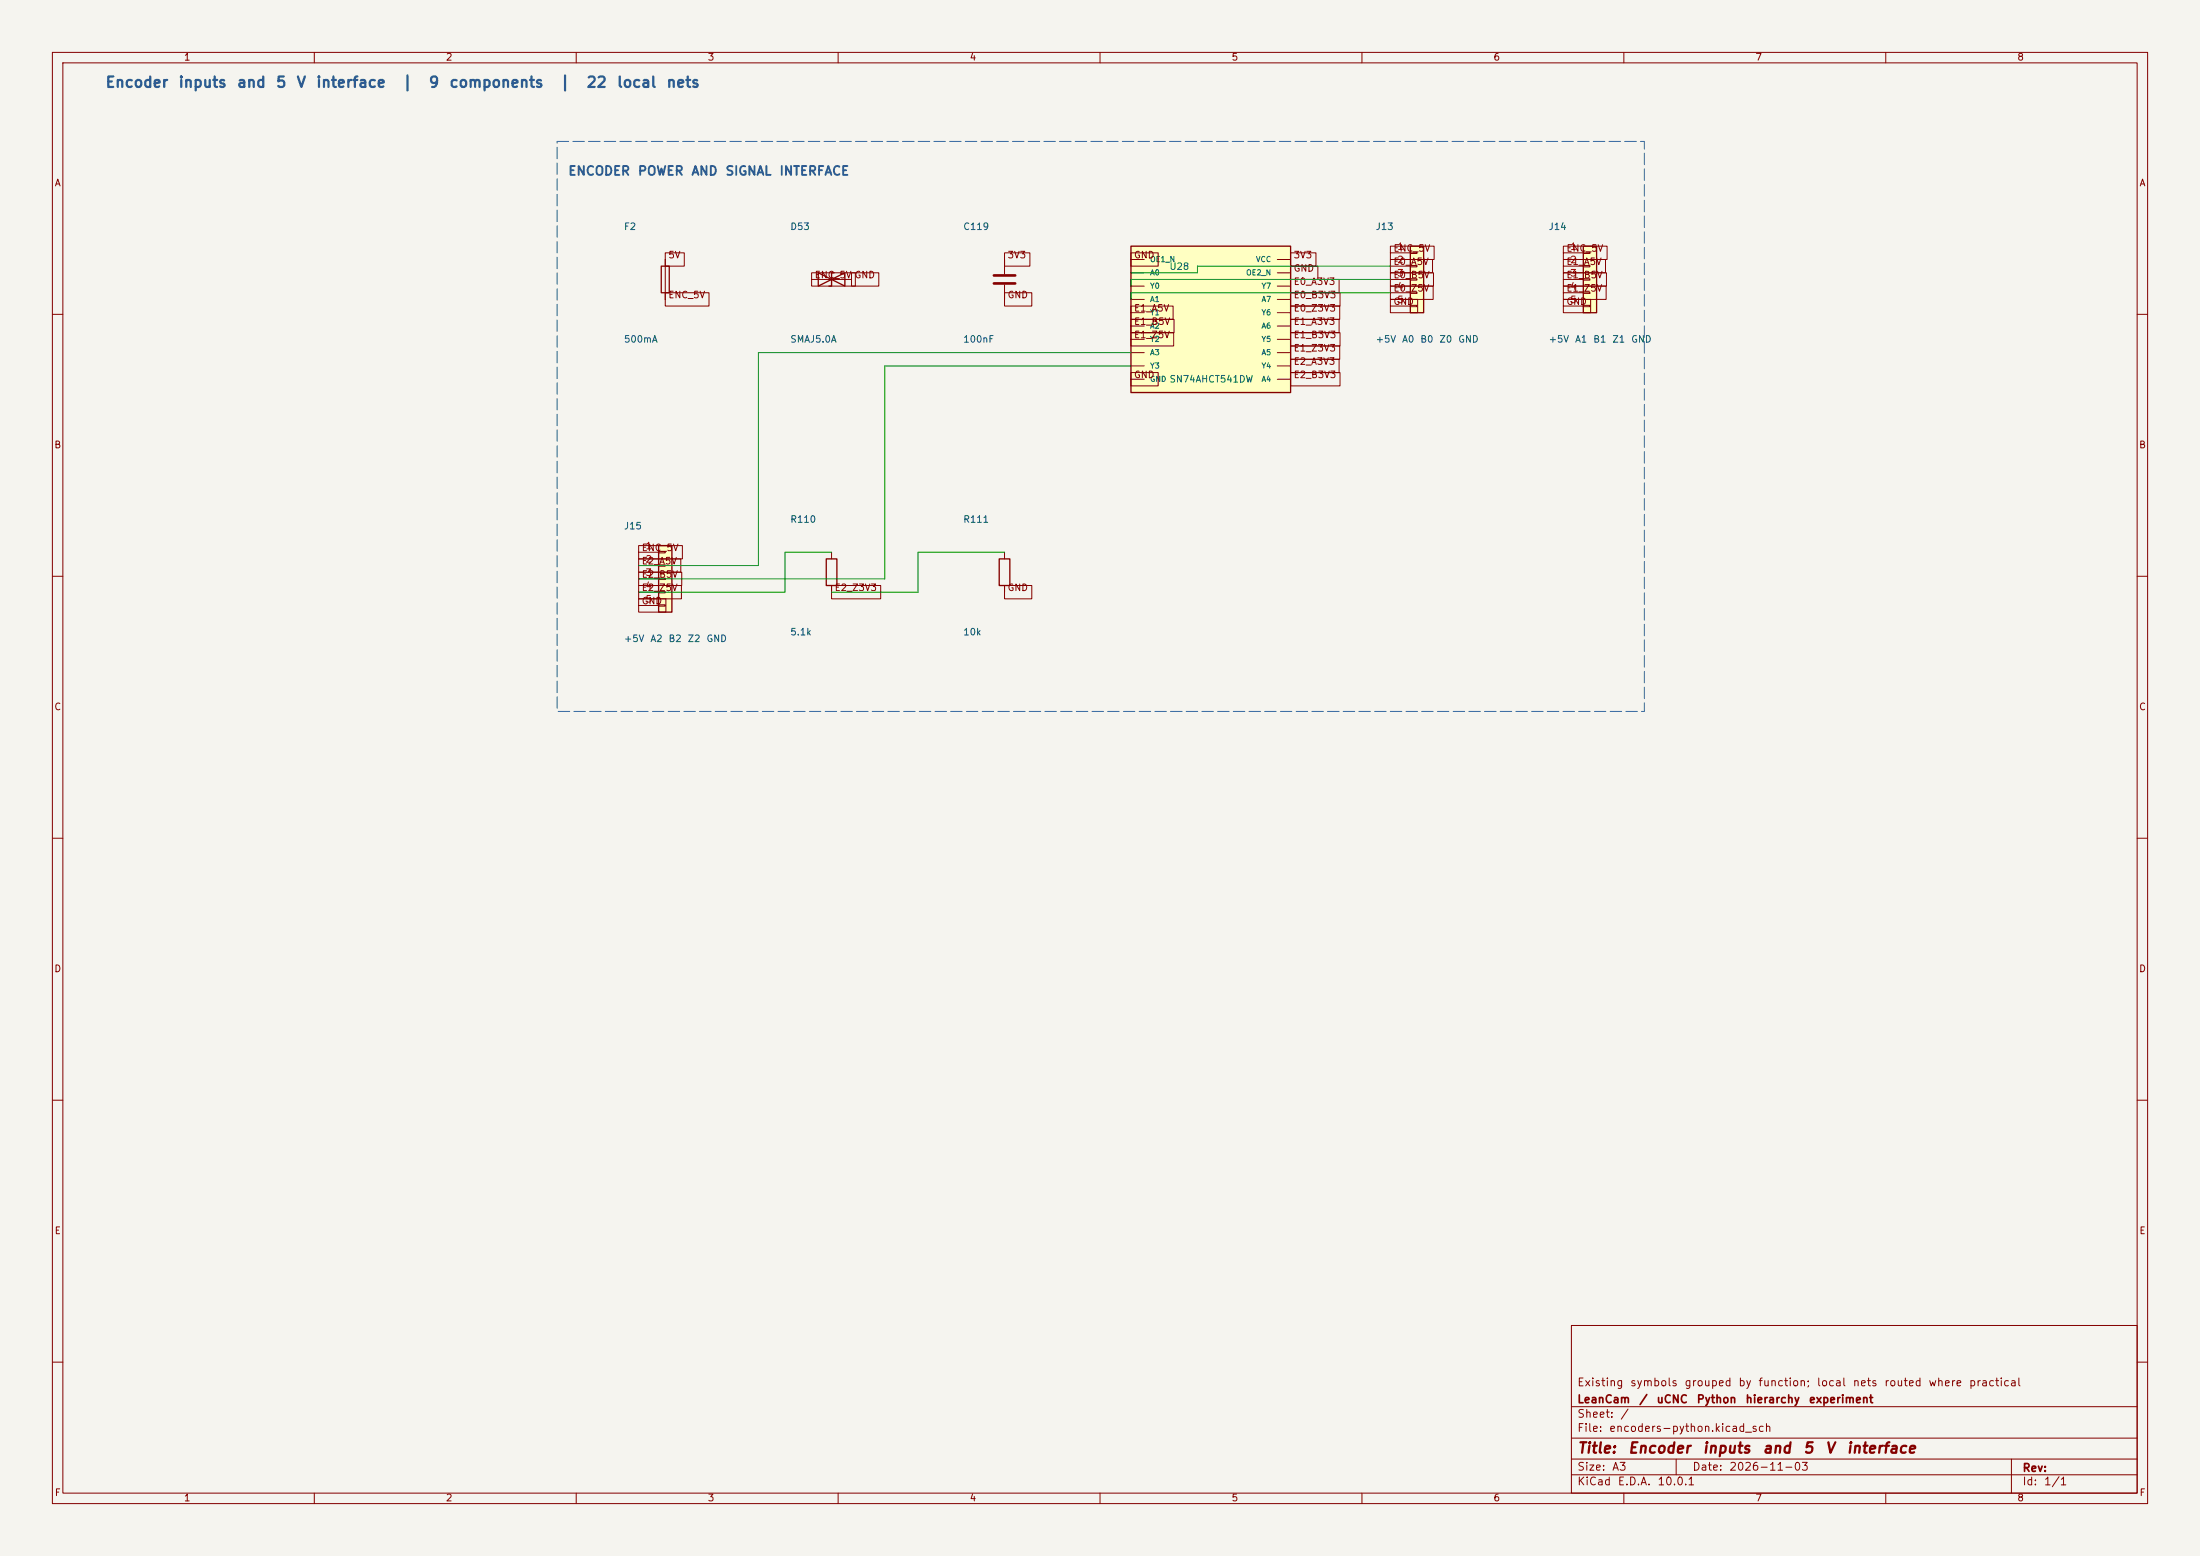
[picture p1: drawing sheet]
(kicad_sch
 (version 20260306)
 (generator "eeschema")
 (generator_version "10.0")
 (paper "A3")
 (title_block
  (title "Encoder inputs and 5 V interface")
  (date "2026-11-03")
  (company "LeanCam / uCNC Python hierarchy experiment")
  (comment 1 "Existing symbols grouped by function; local nets routed where practical"))
(lib_symbols
  (symbol "Connector_Generic:Conn_01x05"
   (pin_names
    (offset 1.016) (hide yes)) (exclude_from_sim no) (in_bom yes) (on_board yes)
   (in_pos_files yes)
   (duplicate_pin_numbers_are_jumpers no)
   (property "Reference" "J" (at 0 7.62 0) (show_name no) (do_not_autoplace no) (effects (font (size 1.27 1.27))))
   (property "Value" "Conn_01x05" (at 0 -7.62 0) (show_name no) (do_not_autoplace no) (effects (font (size 1.27 1.27))))
   (property "Footprint" "" (at 0 0 0) (show_name no) (do_not_autoplace no) (hide yes) (effects (font (size 1.27 1.27))))
   (property "Datasheet" "" (at 0 0 0) (show_name no) (do_not_autoplace no) (hide yes) (effects (font (size 1.27 1.27))))
   (property "Description" "Generic connector, single row, 01x05, script generated (kicad-library-utils/schlib/autogen/connector/)" (at 0 0 0) (show_name no) (do_not_autoplace no) (hide yes) (effects (font (size 1.27 1.27))))
   (symbol "Conn_01x05_1_1"
    (rectangle (start -1.27 6.35) (end 1.27 -6.35) (stroke (width 0.254) (type default)) (fill (type background)))
    (rectangle (start -1.27 5.207) (end 0 4.953) (stroke (width 0.1524) (type default)) (fill (type none)))
    (rectangle (start -1.27 2.667) (end 0 2.413) (stroke (width 0.1524) (type default)) (fill (type none)))
    (rectangle (start -1.27 0.127) (end 0 -0.127) (stroke (width 0.1524) (type default)) (fill (type none)))
    (rectangle (start -1.27 -2.413) (end 0 -2.667) (stroke (width 0.1524) (type default)) (fill (type none)))
    (rectangle (start -1.27 -4.953) (end 0 -5.207) (stroke (width 0.1524) (type default)) (fill (type none)))
    (pin passive line (at -5.08 5.08 0) (length 3.81) (name "Pin_1" (effects (font (size 1.27 1.27)))) (number "1" (effects (font (size 1.27 1.27)))))
    (pin passive line (at -5.08 2.54 0) (length 3.81) (name "Pin_2" (effects (font (size 1.27 1.27)))) (number "2" (effects (font (size 1.27 1.27)))))
    (pin passive line (at -5.08 0 0) (length 3.81) (name "Pin_3" (effects (font (size 1.27 1.27)))) (number "3" (effects (font (size 1.27 1.27)))))
    (pin passive line (at -5.08 -2.54 0) (length 3.81) (name "Pin_4" (effects (font (size 1.27 1.27)))) (number "4" (effects (font (size 1.27 1.27)))))
    (pin passive line (at -5.08 -5.08 0) (length 3.81) (name "Pin_5" (effects (font (size 1.27 1.27)))) (number "5" (effects (font (size 1.27 1.27))))))
   (embedded_fonts no))
  (symbol "LeanCam:OctalBufferAHCT"
   (pin_numbers (hide yes))
   (pin_names
    (offset 1.016)) (exclude_from_sim no) (in_bom yes) (on_board yes)
   (property "Reference" "U" (at -17.78 15.24 0) (show_name no) (do_not_autoplace no) (effects (font (size 1.27 1.27)) (justify left)))
   (property "Value" "OctalBufferAHCT" (at -17.78 12.7 0) (show_name no) (do_not_autoplace no) (effects (font (size 1.27 1.27)) (justify left)))
   (property "Footprint" "" (at 0 0 0) (show_name no) (do_not_autoplace no) (effects (font (size 1.27 1.27)) (justify left)))
   (property "Datasheet" "~" (at 0 -2.54 0) (show_name no) (do_not_autoplace no) (effects (font (size 1.27 1.27)) (justify left)))
   (property "Description" "Octal non-inverting 3-state 5 V-tolerant AHCT buffer, SN74AHCT541DW pinout" (at 0 -5.08 0) (show_name no) (do_not_autoplace no) (effects (font (size 1.27 1.27)) (justify left)))
   (symbol "OctalBufferAHCT_0_1"
    (rectangle (start -15.24 13.97) (end 15.24 -13.97) (stroke (width 0.254) (type default)) (fill (type background))))
   (symbol "OctalBufferAHCT_1_1"
    (pin passive line (at -15.24 11.43 0) (length 2.54) (name "OE1_N" (effects (font (size 1.016 1.016)))) (number "1" (effects (font (size 1.016 1.016)))))
    (pin passive line (at -15.24 8.89 0) (length 2.54) (name "A0" (effects (font (size 1.016 1.016)))) (number "2" (effects (font (size 1.016 1.016)))))
    (pin passive line (at -15.24 6.35 0) (length 2.54) (name "Y0" (effects (font (size 1.016 1.016)))) (number "3" (effects (font (size 1.016 1.016)))))
    (pin passive line (at -15.24 3.81 0) (length 2.54) (name "A1" (effects (font (size 1.016 1.016)))) (number "4" (effects (font (size 1.016 1.016)))))
    (pin passive line (at -15.24 1.27 0) (length 2.54) (name "Y1" (effects (font (size 1.016 1.016)))) (number "5" (effects (font (size 1.016 1.016)))))
    (pin passive line (at -15.24 -1.27 0) (length 2.54) (name "A2" (effects (font (size 1.016 1.016)))) (number "6" (effects (font (size 1.016 1.016)))))
    (pin passive line (at -15.24 -3.81 0) (length 2.54) (name "Y2" (effects (font (size 1.016 1.016)))) (number "7" (effects (font (size 1.016 1.016)))))
    (pin passive line (at -15.24 -6.35 0) (length 2.54) (name "A3" (effects (font (size 1.016 1.016)))) (number "8" (effects (font (size 1.016 1.016)))))
    (pin passive line (at -15.24 -8.89 0) (length 2.54) (name "Y3" (effects (font (size 1.016 1.016)))) (number "9" (effects (font (size 1.016 1.016)))))
    (pin passive line (at -15.24 -11.43 0) (length 2.54) (name "GND" (effects (font (size 1.016 1.016)))) (number "10" (effects (font (size 1.016 1.016)))))
    (pin passive line (at 15.24 -11.43 180) (length 2.54) (name "A4" (effects (font (size 1.016 1.016)))) (number "11" (effects (font (size 1.016 1.016)))))
    (pin passive line (at 15.24 -8.89 180) (length 2.54) (name "Y4" (effects (font (size 1.016 1.016)))) (number "12" (effects (font (size 1.016 1.016)))))
    (pin passive line (at 15.24 -6.35 180) (length 2.54) (name "A5" (effects (font (size 1.016 1.016)))) (number "13" (effects (font (size 1.016 1.016)))))
    (pin passive line (at 15.24 -3.81 180) (length 2.54) (name "Y5" (effects (font (size 1.016 1.016)))) (number "14" (effects (font (size 1.016 1.016)))))
    (pin passive line (at 15.24 -1.27 180) (length 2.54) (name "A6" (effects (font (size 1.016 1.016)))) (number "15" (effects (font (size 1.016 1.016)))))
    (pin passive line (at 15.24 1.27 180) (length 2.54) (name "Y6" (effects (font (size 1.016 1.016)))) (number "16" (effects (font (size 1.016 1.016)))))
    (pin passive line (at 15.24 3.81 180) (length 2.54) (name "A7" (effects (font (size 1.016 1.016)))) (number "17" (effects (font (size 1.016 1.016)))))
    (pin passive line (at 15.24 6.35 180) (length 2.54) (name "Y7" (effects (font (size 1.016 1.016)))) (number "18" (effects (font (size 1.016 1.016)))))
    (pin passive line (at 15.24 8.89 180) (length 2.54) (name "OE2_N" (effects (font (size 1.016 1.016)))) (number "19" (effects (font (size 1.016 1.016)))))
    (pin passive line (at 15.24 11.43 180) (length 2.54) (name "VCC" (effects (font (size 1.016 1.016)))) (number "20" (effects (font (size 1.016 1.016))))))
   (embedded_fonts no))
  (symbol "Device:C"
   (pin_numbers (hide yes))
   (pin_names
    (offset 0.254)) (exclude_from_sim no) (in_bom yes) (on_board yes)
   (in_pos_files yes)
   (duplicate_pin_numbers_are_jumpers no)
   (property "Reference" "C" (at 0.635 2.54 0) (show_name no) (do_not_autoplace no) (effects (font (size 1.27 1.27)) (justify left)))
   (property "Value" "C" (at 0.635 -2.54 0) (show_name no) (do_not_autoplace no) (effects (font (size 1.27 1.27)) (justify left)))
   (property "Footprint" "" (at 0.9652 -3.81 0) (show_name no) (do_not_autoplace no) (hide yes) (effects (font (size 1.27 1.27))))
   (property "Datasheet" "" (at 0 0 0) (show_name no) (do_not_autoplace no) (hide yes) (effects (font (size 1.27 1.27))))
   (property "Description" "Unpolarized capacitor" (at 0 0 0) (show_name no) (do_not_autoplace no) (hide yes) (effects (font (size 1.27 1.27))))
   (symbol "C_0_1"
    (polyline (pts (xy -2.032 0.762) (xy 2.032 0.762)) (stroke (width 0.508) (type default)) (fill (type none)))
    (polyline (pts (xy -2.032 -0.762) (xy 2.032 -0.762)) (stroke (width 0.508) (type default)) (fill (type none))))
   (symbol "C_1_1"
    (pin passive line (at 0 3.81 270) (length 2.794) (name "" (effects (font (size 1.27 1.27)))) (number "1" (effects (font (size 1.27 1.27)))))
    (pin passive line (at 0 -3.81 90) (length 2.794) (name "" (effects (font (size 1.27 1.27)))) (number "2" (effects (font (size 1.27 1.27))))))
   (embedded_fonts no))
  (symbol "Device:Fuse"
   (pin_numbers (hide yes))
   (pin_names
    (offset 0)) (exclude_from_sim no) (in_bom yes) (on_board yes)
   (in_pos_files yes)
   (duplicate_pin_numbers_are_jumpers no)
   (property "Reference" "F" (at 2.032 0 90) (show_name no) (do_not_autoplace no) (effects (font (size 1.27 1.27))))
   (property "Value" "Fuse" (at -1.905 0 90) (show_name no) (do_not_autoplace no) (effects (font (size 1.27 1.27))))
   (property "Footprint" "" (at -1.778 0 90) (show_name no) (do_not_autoplace no) (hide yes) (effects (font (size 1.27 1.27))))
   (property "Datasheet" "" (at 0 0 0) (show_name no) (do_not_autoplace no) (hide yes) (effects (font (size 1.27 1.27))))
   (property "Description" "Fuse" (at 0 0 0) (show_name no) (do_not_autoplace no) (hide yes) (effects (font (size 1.27 1.27))))
   (symbol "Fuse_0_1"
    (rectangle (start -0.762 -2.54) (end 0.762 2.54) (stroke (width 0.254) (type default)) (fill (type none)))
    (polyline (pts (xy 0 2.54) (xy 0 -2.54)) (stroke (width 0) (type default)) (fill (type none))))
   (symbol "Fuse_1_1"
    (pin passive line (at 0 3.81 270) (length 1.27) (name "" (effects (font (size 1.27 1.27)))) (number "1" (effects (font (size 1.27 1.27)))))
    (pin passive line (at 0 -3.81 90) (length 1.27) (name "" (effects (font (size 1.27 1.27)))) (number "2" (effects (font (size 1.27 1.27))))))
   (embedded_fonts no))
  (symbol "Device:D_TVS"
   (pin_numbers (hide yes))
   (pin_names
    (offset 1.016) (hide yes)) (exclude_from_sim no) (in_bom yes) (on_board yes)
   (in_pos_files yes)
   (duplicate_pin_numbers_are_jumpers no)
   (property "Reference" "D" (at 0 2.54 0) (show_name no) (do_not_autoplace no) (effects (font (size 1.27 1.27))))
   (property "Value" "D_TVS" (at 0 -2.54 0) (show_name no) (do_not_autoplace no) (effects (font (size 1.27 1.27))))
   (property "Footprint" "" (at 0 0 0) (show_name no) (do_not_autoplace no) (hide yes) (effects (font (size 1.27 1.27))))
   (property "Datasheet" "" (at 0 0 0) (show_name no) (do_not_autoplace no) (hide yes) (effects (font (size 1.27 1.27))))
   (property "Description" "Bidirectional transient-voltage-suppression diode" (at 0 0 0) (show_name no) (do_not_autoplace no) (hide yes) (effects (font (size 1.27 1.27))))
   (symbol "D_TVS_0_1"
    (polyline (pts (xy -2.54 1.27) (xy -2.54 -1.27) (xy 2.54 1.27) (xy 2.54 -1.27) (xy -2.54 1.27)) (stroke (width 0.254) (type default)) (fill (type none)))
    (polyline (pts (xy 0.508 1.27) (xy 0 1.27) (xy 0 -1.27) (xy -0.508 -1.27)) (stroke (width 0.254) (type default)) (fill (type none)))
    (polyline (pts (xy 1.27 0) (xy -1.27 0)) (stroke (width 0) (type default)) (fill (type none))))
   (symbol "D_TVS_1_1"
    (pin passive line (at -3.81 0 0) (length 2.54) (name "A1" (effects (font (size 1.27 1.27)))) (number "1" (effects (font (size 1.27 1.27)))))
    (pin passive line (at 3.81 0 180) (length 2.54) (name "A2" (effects (font (size 1.27 1.27)))) (number "2" (effects (font (size 1.27 1.27))))))
   (embedded_fonts no))
  (symbol "Device:R"
   (pin_numbers (hide yes))
   (pin_names
    (offset 0)) (exclude_from_sim no) (in_bom yes) (on_board yes)
   (in_pos_files yes)
   (duplicate_pin_numbers_are_jumpers no)
   (property "Reference" "R" (at 2.032 0 90) (show_name no) (do_not_autoplace no) (effects (font (size 1.27 1.27))))
   (property "Value" "R" (at 0 0 90) (show_name no) (do_not_autoplace no) (effects (font (size 1.27 1.27))))
   (property "Footprint" "" (at -1.778 0 90) (show_name no) (do_not_autoplace no) (hide yes) (effects (font (size 1.27 1.27))))
   (property "Datasheet" "" (at 0 0 0) (show_name no) (do_not_autoplace no) (hide yes) (effects (font (size 1.27 1.27))))
   (property "Description" "Resistor" (at 0 0 0) (show_name no) (do_not_autoplace no) (hide yes) (effects (font (size 1.27 1.27))))
   (symbol "R_0_1"
    (rectangle (start -1.016 -2.54) (end 1.016 2.54) (stroke (width 0.254) (type default)) (fill (type none))))
   (symbol "R_1_1"
    (pin passive line (at 0 3.81 270) (length 1.27) (name "" (effects (font (size 1.27 1.27)))) (number "1" (effects (font (size 1.27 1.27)))))
    (pin passive line (at 0 -3.81 90) (length 1.27) (name "" (effects (font (size 1.27 1.27)))) (number "2" (effects (font (size 1.27 1.27))))))
   (embedded_fonts no)))
 (text "Encoder inputs and 5 V interface  |  9 components  |  22 local nets"
  (exclude_from_sim no)
  (at 20 16 0)
  (effects (font (size 2 2) (thickness 0.3)
    (bold yes) (color 46 91 145 1)) (justify left)))
 (rectangle (start 106.36 27) (end 313.92 135.8)
  (stroke (width 0.2) (type dash) (color 62 110 165 1))
  (fill (type none)))
 (text "ENCODER POWER AND SIGNAL INTERFACE"
  (exclude_from_sim no)
  (at 108.36 33 0)
  (effects (font (size 1.7 1.7) (thickness 0.2)
    (bold yes) (color 46 91 145 1)) (justify left)))
 (wire
  (pts (xy 215.9 52.07) (xy 228.6 52.07))
  (stroke (width 0) (type default)))
 (wire
  (pts (xy 228.6 52.07) (xy 228.6 50.8))
  (stroke (width 0) (type default)))
 (wire
  (pts (xy 228.6 50.8) (xy 265.43 50.8))
  (stroke (width 0) (type default)))
 (wire
  (pts (xy 215.9 54.61) (xy 215.9 53.34))
  (stroke (width 0) (type default)))
 (wire
  (pts (xy 215.9 53.34) (xy 265.43 53.34))
  (stroke (width 0) (type default)))
 (wire
  (pts (xy 215.9 57.15) (xy 215.9 55.88))
  (stroke (width 0) (type default)))
 (wire
  (pts (xy 215.9 55.88) (xy 265.43 55.88))
  (stroke (width 0) (type default)))
 (wire
  (pts (xy 121.92 107.95) (xy 144.78 107.95))
  (stroke (width 0) (type default)))
 (wire
  (pts (xy 144.78 107.95) (xy 144.78 67.31))
  (stroke (width 0) (type default)))
 (wire
  (pts (xy 144.78 67.31) (xy 215.9 67.31))
  (stroke (width 0) (type default)))
 (wire
  (pts (xy 121.92 110.49) (xy 168.91 110.49))
  (stroke (width 0) (type default)))
 (wire
  (pts (xy 168.91 110.49) (xy 168.91 69.85))
  (stroke (width 0) (type default)))
 (wire
  (pts (xy 168.91 69.85) (xy 215.9 69.85))
  (stroke (width 0) (type default)))
 (wire
  (pts (xy 158.75 113.03) (xy 175.26 113.03))
  (stroke (width 0) (type default)))
 (wire
  (pts (xy 175.26 113.03) (xy 175.26 105.41))
  (stroke (width 0) (type default)))
 (wire
  (pts (xy 175.26 105.41) (xy 191.77 105.41))
  (stroke (width 0) (type default)))
 (wire
  (pts (xy 121.92 113.03) (xy 149.86 113.03))
  (stroke (width 0) (type default)))
 (wire
  (pts (xy 149.86 113.03) (xy 149.86 105.41))
  (stroke (width 0) (type default)))
 (wire
  (pts (xy 149.86 105.41) (xy 158.75 105.41))
  (stroke (width 0) (type default)))
 (global_label "3V3"
  (shape passive)
  (at 191.77 49.53 0)
  (fields_autoplaced yes)
  (effects (font (size 1.27 1.27)) (justify left bottom)))
 (global_label "3V3"
  (shape passive)
  (at 246.38 49.53 0)
  (fields_autoplaced yes)
  (effects (font (size 1.27 1.27)) (justify left bottom)))
 (global_label "5V"
  (shape passive)
  (at 127 49.53 0)
  (fields_autoplaced yes)
  (effects (font (size 1.27 1.27)) (justify left bottom)))
 (global_label "E0_A3V3"
  (shape passive)
  (at 246.38 54.61 0)
  (fields_autoplaced yes)
  (effects (font (size 1.27 1.27)) (justify left bottom)))
 (global_label "E0_A5V"
  (shape passive)
  (at 265.43 50.8 0)
  (fields_autoplaced yes)
  (effects (font (size 1.27 1.27)) (justify left bottom)))
 (global_label "E0_B3V3"
  (shape passive)
  (at 246.38 57.15 0)
  (fields_autoplaced yes)
  (effects (font (size 1.27 1.27)) (justify left bottom)))
 (global_label "E0_B5V"
  (shape passive)
  (at 265.43 53.34 0)
  (fields_autoplaced yes)
  (effects (font (size 1.27 1.27)) (justify left bottom)))
 (global_label "E0_Z3V3"
  (shape passive)
  (at 246.38 59.69 0)
  (fields_autoplaced yes)
  (effects (font (size 1.27 1.27)) (justify left bottom)))
 (global_label "E0_Z5V"
  (shape passive)
  (at 265.43 55.88 0)
  (fields_autoplaced yes)
  (effects (font (size 1.27 1.27)) (justify left bottom)))
 (global_label "E1_A3V3"
  (shape passive)
  (at 246.38 62.23 0)
  (fields_autoplaced yes)
  (effects (font (size 1.27 1.27)) (justify left bottom)))
 (global_label "E1_A5V"
  (shape passive)
  (at 298.45 50.8 0)
  (fields_autoplaced yes)
  (effects (font (size 1.27 1.27)) (justify left bottom)))
 (global_label "E1_A5V"
  (shape passive)
  (at 215.9 59.69 0)
  (fields_autoplaced yes)
  (effects (font (size 1.27 1.27)) (justify left bottom)))
 (global_label "E1_B3V3"
  (shape passive)
  (at 246.38 64.77 0)
  (fields_autoplaced yes)
  (effects (font (size 1.27 1.27)) (justify left bottom)))
 (global_label "E1_B5V"
  (shape passive)
  (at 298.45 53.34 0)
  (fields_autoplaced yes)
  (effects (font (size 1.27 1.27)) (justify left bottom)))
 (global_label "E1_B5V"
  (shape passive)
  (at 215.9 62.23 0)
  (fields_autoplaced yes)
  (effects (font (size 1.27 1.27)) (justify left bottom)))
 (global_label "E1_Z3V3"
  (shape passive)
  (at 246.38 67.31 0)
  (fields_autoplaced yes)
  (effects (font (size 1.27 1.27)) (justify left bottom)))
 (global_label "E1_Z5V"
  (shape passive)
  (at 298.45 55.88 0)
  (fields_autoplaced yes)
  (effects (font (size 1.27 1.27)) (justify left bottom)))
 (global_label "E1_Z5V"
  (shape passive)
  (at 215.9 64.77 0)
  (fields_autoplaced yes)
  (effects (font (size 1.27 1.27)) (justify left bottom)))
 (global_label "E2_A3V3"
  (shape passive)
  (at 246.38 69.85 0)
  (fields_autoplaced yes)
  (effects (font (size 1.27 1.27)) (justify left bottom)))
 (global_label "E2_A5V"
  (shape passive)
  (at 121.92 107.95 0)
  (fields_autoplaced yes)
  (effects (font (size 1.27 1.27)) (justify left bottom)))
 (global_label "E2_B3V3"
  (shape passive)
  (at 246.38 72.39 0)
  (fields_autoplaced yes)
  (effects (font (size 1.27 1.27)) (justify left bottom)))
 (global_label "E2_B5V"
  (shape passive)
  (at 121.92 110.49 0)
  (fields_autoplaced yes)
  (effects (font (size 1.27 1.27)) (justify left bottom)))
 (global_label "E2_Z3V3"
  (shape passive)
  (at 158.75 113.03 0)
  (fields_autoplaced yes)
  (effects (font (size 1.27 1.27)) (justify left bottom)))
 (global_label "E2_Z5V"
  (shape passive)
  (at 121.92 113.03 0)
  (fields_autoplaced yes)
  (effects (font (size 1.27 1.27)) (justify left bottom)))
 (global_label "ENC_5V"
  (shape passive)
  (at 154.94 53.34 0)
  (fields_autoplaced yes)
  (effects (font (size 1.27 1.27)) (justify left bottom)))
 (global_label "ENC_5V"
  (shape passive)
  (at 127 57.15 0)
  (fields_autoplaced yes)
  (effects (font (size 1.27 1.27)) (justify left bottom)))
 (global_label "ENC_5V"
  (shape passive)
  (at 265.43 48.26 0)
  (fields_autoplaced yes)
  (effects (font (size 1.27 1.27)) (justify left bottom)))
 (global_label "ENC_5V"
  (shape passive)
  (at 298.45 48.26 0)
  (fields_autoplaced yes)
  (effects (font (size 1.27 1.27)) (justify left bottom)))
 (global_label "ENC_5V"
  (shape passive)
  (at 121.92 105.41 0)
  (fields_autoplaced yes)
  (effects (font (size 1.27 1.27)) (justify left bottom)))
 (global_label "GND"
  (shape passive)
  (at 191.77 57.15 0)
  (fields_autoplaced yes)
  (effects (font (size 1.27 1.27)) (justify left bottom)))
 (global_label "GND"
  (shape passive)
  (at 162.56 53.34 0)
  (fields_autoplaced yes)
  (effects (font (size 1.27 1.27)) (justify left bottom)))
 (global_label "GND"
  (shape passive)
  (at 265.43 58.42 0)
  (fields_autoplaced yes)
  (effects (font (size 1.27 1.27)) (justify left bottom)))
 (global_label "GND"
  (shape passive)
  (at 298.45 58.42 0)
  (fields_autoplaced yes)
  (effects (font (size 1.27 1.27)) (justify left bottom)))
 (global_label "GND"
  (shape passive)
  (at 121.92 115.57 0)
  (fields_autoplaced yes)
  (effects (font (size 1.27 1.27)) (justify left bottom)))
 (global_label "GND"
  (shape passive)
  (at 191.77 113.03 0)
  (fields_autoplaced yes)
  (effects (font (size 1.27 1.27)) (justify left bottom)))
 (global_label "GND"
  (shape passive)
  (at 215.9 49.53 0)
  (fields_autoplaced yes)
  (effects (font (size 1.27 1.27)) (justify left bottom)))
 (global_label "GND"
  (shape passive)
  (at 215.9 72.39 0)
  (fields_autoplaced yes)
  (effects (font (size 1.27 1.27)) (justify left bottom)))
 (global_label "GND"
  (shape passive)
  (at 246.38 52.07 0)
  (fields_autoplaced yes)
  (effects (font (size 1.27 1.27)) (justify left bottom)))
 (symbol
  (lib_id "Device:C")
  (at 191.77 53.34 0)
  (unit 1)
  (body_style 1)
  (exclude_from_sim no)
  (in_bom yes)
  (on_board yes)
  (in_pos_files yes)
  (dnp no)
  (property "Reference" "C119" (at 183.77 43.34 0) (show_name no) (do_not_autoplace no) (effects (font (size 1.27 1.27)) (justify left)))
  (property "Value" "100nF" (at 183.77 64.84 0) (show_name no) (do_not_autoplace no) (effects (font (size 1.27 1.27)) (justify left)))
  (property "Footprint" "Capacitor_SMD:C_0805_2012Metric" (at 191.77 53.34 0) (hide yes) (show_name no) (do_not_autoplace no) (effects (font (size 1.27 1.27)) (justify left)))
  (property "Datasheet" "" (at 191.77 53.34 0) (hide yes) (show_name no) (do_not_autoplace no) (effects (font (size 1.27 1.27)) (justify left)))
  (property "Description" "" (at 191.77 53.34 0) (hide yes) (show_name no) (do_not_autoplace no) (effects (font (size 1.27 1.27)) (justify left)))
  (property "MPN" "CL21 series 0805 X7R 100nF" (at 191.77 53.34 0) (hide yes) (show_name no) (do_not_autoplace no) (effects (font (size 1.27 1.27)) (justify left)))
  (property "Manufacturer" "Samsung Electro-Mechanics" (at 191.77 53.34 0) (hide yes) (show_name no) (do_not_autoplace no) (effects (font (size 1.27 1.27)) (justify left)))
  (pin "1")
  (pin "2"))
 (symbol
  (lib_id "Device:D_TVS")
  (at 158.75 53.34 0)
  (unit 1)
  (body_style 1)
  (exclude_from_sim no)
  (in_bom yes)
  (on_board yes)
  (in_pos_files yes)
  (dnp no)
  (property "Reference" "D53" (at 150.75 43.34 0) (show_name no) (do_not_autoplace no) (effects (font (size 1.27 1.27)) (justify left)))
  (property "Value" "SMAJ5.0A" (at 150.75 64.84 0) (show_name no) (do_not_autoplace no) (effects (font (size 1.27 1.27)) (justify left)))
  (property "Footprint" "Diode_SMD:D_SMA" (at 158.75 53.34 0) (hide yes) (show_name no) (do_not_autoplace no) (effects (font (size 1.27 1.27)) (justify left)))
  (property "Datasheet" "" (at 158.75 53.34 0) (hide yes) (show_name no) (do_not_autoplace no) (effects (font (size 1.27 1.27)) (justify left)))
  (property "Description" "" (at 158.75 53.34 0) (hide yes) (show_name no) (do_not_autoplace no) (effects (font (size 1.27 1.27)) (justify left)))
  (property "MPN" "SMAJ5.0A" (at 158.75 53.34 0) (hide yes) (show_name no) (do_not_autoplace no) (effects (font (size 1.27 1.27)) (justify left)))
  (property "Manufacturer" "Bourns" (at 158.75 53.34 0) (hide yes) (show_name no) (do_not_autoplace no) (effects (font (size 1.27 1.27)) (justify left)))
  (pin "1")
  (pin "2"))
 (symbol
  (lib_id "Device:Fuse")
  (at 127 53.34 0)
  (unit 1)
  (body_style 1)
  (exclude_from_sim no)
  (in_bom yes)
  (on_board yes)
  (in_pos_files yes)
  (dnp no)
  (property "Reference" "F2" (at 119 43.34 0) (show_name no) (do_not_autoplace no) (effects (font (size 1.27 1.27)) (justify left)))
  (property "Value" "500mA" (at 119 64.84 0) (show_name no) (do_not_autoplace no) (effects (font (size 1.27 1.27)) (justify left)))
  (property "Footprint" "Resistor_SMD:R_1206_3216Metric" (at 127 53.34 0) (hide yes) (show_name no) (do_not_autoplace no) (effects (font (size 1.27 1.27)) (justify left)))
  (property "Datasheet" "" (at 127 53.34 0) (hide yes) (show_name no) (do_not_autoplace no) (effects (font (size 1.27 1.27)) (justify left)))
  (property "Description" "" (at 127 53.34 0) (hide yes) (show_name no) (do_not_autoplace no) (effects (font (size 1.27 1.27)) (justify left)))
  (property "MPN" "0ZCG0050FF2E" (at 127 53.34 0) (hide yes) (show_name no) (do_not_autoplace no) (effects (font (size 1.27 1.27)) (justify left)))
  (property "Manufacturer" "Bel Fuse" (at 127 53.34 0) (hide yes) (show_name no) (do_not_autoplace no) (effects (font (size 1.27 1.27)) (justify left)))
  (pin "1")
  (pin "2"))
 (symbol
  (lib_id "Connector_Generic:Conn_01x05")
  (at 270.51 53.34 0)
  (unit 1)
  (body_style 1)
  (exclude_from_sim no)
  (in_bom yes)
  (on_board yes)
  (in_pos_files yes)
  (dnp no)
  (property "Reference" "J13" (at 262.51 43.34 0) (show_name no) (do_not_autoplace no) (effects (font (size 1.27 1.27)) (justify left)))
  (property "Value" "+5V A0 B0 Z0 GND" (at 262.51 64.84 0) (show_name no) (do_not_autoplace no) (effects (font (size 1.27 1.27)) (justify left)))
  (property "Footprint" "Connector_Phoenix_MC:PhoenixContact_MCV_1,5_5-G-3.5_1x05_P3.50mm_Vertical" (at 270.51 53.34 0) (hide yes) (show_name no) (do_not_autoplace no) (effects (font (size 1.27 1.27)) (justify left)))
  (property "Datasheet" "" (at 270.51 53.34 0) (hide yes) (show_name no) (do_not_autoplace no) (effects (font (size 1.27 1.27)) (justify left)))
  (property "Description" "" (at 270.51 53.34 0) (hide yes) (show_name no) (do_not_autoplace no) (effects (font (size 1.27 1.27)) (justify left)))
  (property "MPN" "Phoenix Contact MCV 1,5/5-G-3.5" (at 270.51 53.34 0) (hide yes) (show_name no) (do_not_autoplace no) (effects (font (size 1.27 1.27)) (justify left)))
  (property "Manufacturer" "Phoenix Contact" (at 270.51 53.34 0) (hide yes) (show_name no) (do_not_autoplace no) (effects (font (size 1.27 1.27)) (justify left)))
  (pin "1")
  (pin "2")
  (pin "3")
  (pin "4")
  (pin "5"))
 (symbol
  (lib_id "Connector_Generic:Conn_01x05")
  (at 303.53 53.34 0)
  (unit 1)
  (body_style 1)
  (exclude_from_sim no)
  (in_bom yes)
  (on_board yes)
  (in_pos_files yes)
  (dnp no)
  (property "Reference" "J14" (at 295.53 43.34 0) (show_name no) (do_not_autoplace no) (effects (font (size 1.27 1.27)) (justify left)))
  (property "Value" "+5V A1 B1 Z1 GND" (at 295.53 64.84 0) (show_name no) (do_not_autoplace no) (effects (font (size 1.27 1.27)) (justify left)))
  (property "Footprint" "Connector_Phoenix_MC:PhoenixContact_MCV_1,5_5-G-3.5_1x05_P3.50mm_Vertical" (at 303.53 53.34 0) (hide yes) (show_name no) (do_not_autoplace no) (effects (font (size 1.27 1.27)) (justify left)))
  (property "Datasheet" "" (at 303.53 53.34 0) (hide yes) (show_name no) (do_not_autoplace no) (effects (font (size 1.27 1.27)) (justify left)))
  (property "Description" "" (at 303.53 53.34 0) (hide yes) (show_name no) (do_not_autoplace no) (effects (font (size 1.27 1.27)) (justify left)))
  (property "MPN" "Phoenix Contact MCV 1,5/5-G-3.5" (at 303.53 53.34 0) (hide yes) (show_name no) (do_not_autoplace no) (effects (font (size 1.27 1.27)) (justify left)))
  (property "Manufacturer" "Phoenix Contact" (at 303.53 53.34 0) (hide yes) (show_name no) (do_not_autoplace no) (effects (font (size 1.27 1.27)) (justify left)))
  (pin "1")
  (pin "2")
  (pin "3")
  (pin "4")
  (pin "5"))
 (symbol
  (lib_id "Connector_Generic:Conn_01x05")
  (at 127 110.49 0)
  (unit 1)
  (body_style 1)
  (exclude_from_sim no)
  (in_bom yes)
  (on_board yes)
  (in_pos_files yes)
  (dnp no)
  (property "Reference" "J15" (at 119 100.49 0) (show_name no) (do_not_autoplace no) (effects (font (size 1.27 1.27)) (justify left)))
  (property "Value" "+5V A2 B2 Z2 GND" (at 119 121.99 0) (show_name no) (do_not_autoplace no) (effects (font (size 1.27 1.27)) (justify left)))
  (property "Footprint" "Connector_Phoenix_MC:PhoenixContact_MCV_1,5_5-G-3.5_1x05_P3.50mm_Vertical" (at 127 110.49 0) (hide yes) (show_name no) (do_not_autoplace no) (effects (font (size 1.27 1.27)) (justify left)))
  (property "Datasheet" "" (at 127 110.49 0) (hide yes) (show_name no) (do_not_autoplace no) (effects (font (size 1.27 1.27)) (justify left)))
  (property "Description" "" (at 127 110.49 0) (hide yes) (show_name no) (do_not_autoplace no) (effects (font (size 1.27 1.27)) (justify left)))
  (property "MPN" "Phoenix Contact MCV 1,5/5-G-3.5" (at 127 110.49 0) (hide yes) (show_name no) (do_not_autoplace no) (effects (font (size 1.27 1.27)) (justify left)))
  (property "Manufacturer" "Phoenix Contact" (at 127 110.49 0) (hide yes) (show_name no) (do_not_autoplace no) (effects (font (size 1.27 1.27)) (justify left)))
  (pin "1")
  (pin "2")
  (pin "3")
  (pin "4")
  (pin "5"))
 (symbol
  (lib_id "Device:R")
  (at 158.75 109.22 0)
  (unit 1)
  (body_style 1)
  (exclude_from_sim no)
  (in_bom yes)
  (on_board yes)
  (in_pos_files yes)
  (dnp no)
  (property "Reference" "R110" (at 150.75 99.22 0) (show_name no) (do_not_autoplace no) (effects (font (size 1.27 1.27)) (justify left)))
  (property "Value" "5.1k" (at 150.75 120.72 0) (show_name no) (do_not_autoplace no) (effects (font (size 1.27 1.27)) (justify left)))
  (property "Footprint" "Resistor_SMD:R_0805_2012Metric" (at 158.75 109.22 0) (hide yes) (show_name no) (do_not_autoplace no) (effects (font (size 1.27 1.27)) (justify left)))
  (property "Datasheet" "" (at 158.75 109.22 0) (hide yes) (show_name no) (do_not_autoplace no) (effects (font (size 1.27 1.27)) (justify left)))
  (property "Description" "" (at 158.75 109.22 0) (hide yes) (show_name no) (do_not_autoplace no) (effects (font (size 1.27 1.27)) (justify left)))
  (property "MPN" "RC0805 series 1% 5.1k" (at 158.75 109.22 0) (hide yes) (show_name no) (do_not_autoplace no) (effects (font (size 1.27 1.27)) (justify left)))
  (property "Manufacturer" "Yageo" (at 158.75 109.22 0) (hide yes) (show_name no) (do_not_autoplace no) (effects (font (size 1.27 1.27)) (justify left)))
  (pin "1")
  (pin "2"))
 (symbol
  (lib_id "Device:R")
  (at 191.77 109.22 0)
  (unit 1)
  (body_style 1)
  (exclude_from_sim no)
  (in_bom yes)
  (on_board yes)
  (in_pos_files yes)
  (dnp no)
  (property "Reference" "R111" (at 183.77 99.22 0) (show_name no) (do_not_autoplace no) (effects (font (size 1.27 1.27)) (justify left)))
  (property "Value" "10k" (at 183.77 120.72 0) (show_name no) (do_not_autoplace no) (effects (font (size 1.27 1.27)) (justify left)))
  (property "Footprint" "Resistor_SMD:R_0805_2012Metric" (at 191.77 109.22 0) (hide yes) (show_name no) (do_not_autoplace no) (effects (font (size 1.27 1.27)) (justify left)))
  (property "Datasheet" "" (at 191.77 109.22 0) (hide yes) (show_name no) (do_not_autoplace no) (effects (font (size 1.27 1.27)) (justify left)))
  (property "Description" "" (at 191.77 109.22 0) (hide yes) (show_name no) (do_not_autoplace no) (effects (font (size 1.27 1.27)) (justify left)))
  (property "MPN" "RC0805 series 1% 10k" (at 191.77 109.22 0) (hide yes) (show_name no) (do_not_autoplace no) (effects (font (size 1.27 1.27)) (justify left)))
  (property "Manufacturer" "Yageo" (at 191.77 109.22 0) (hide yes) (show_name no) (do_not_autoplace no) (effects (font (size 1.27 1.27)) (justify left)))
  (pin "1")
  (pin "2"))
 (symbol
  (lib_id "LeanCam:OctalBufferAHCT")
  (at 231.14 60.96 0)
  (unit 1)
  (body_style 1)
  (exclude_from_sim no)
  (in_bom yes)
  (on_board yes)
  (in_pos_files yes)
  (dnp no)
  (property "Reference" "U28" (at 223.14 50.96 0) (show_name no) (do_not_autoplace no) (effects (font (size 1.27 1.27)) (justify left)))
  (property "Value" "SN74AHCT541DW" (at 223.14 72.46 0) (show_name no) (do_not_autoplace no) (effects (font (size 1.27 1.27)) (justify left)))
  (property "Footprint" "Package_SO:SOIC-20W_7.5x12.8mm_P1.27mm" (at 231.14 60.96 0) (hide yes) (show_name no) (do_not_autoplace no) (effects (font (size 1.27 1.27)) (justify left)))
  (property "Datasheet" "" (at 231.14 60.96 0) (hide yes) (show_name no) (do_not_autoplace no) (effects (font (size 1.27 1.27)) (justify left)))
  (property "Description" "" (at 231.14 60.96 0) (hide yes) (show_name no) (do_not_autoplace no) (effects (font (size 1.27 1.27)) (justify left)))
  (property "MPN" "SN74AHCT541DW" (at 231.14 60.96 0) (hide yes) (show_name no) (do_not_autoplace no) (effects (font (size 1.27 1.27)) (justify left)))
  (property "Manufacturer" "Texas Instruments" (at 231.14 60.96 0) (hide yes) (show_name no) (do_not_autoplace no) (effects (font (size 1.27 1.27)) (justify left)))
  (pin "1")
  (pin "2")
  (pin "3")
  (pin "4")
  (pin "5")
  (pin "6")
  (pin "7")
  (pin "8")
  (pin "9")
  (pin "10")
  (pin "11")
  (pin "12")
  (pin "13")
  (pin "14")
  (pin "15")
  (pin "16")
  (pin "17")
  (pin "18")
  (pin "19")
  (pin "20"))
 (sheet_instances
  (path "" (page "1"))))
